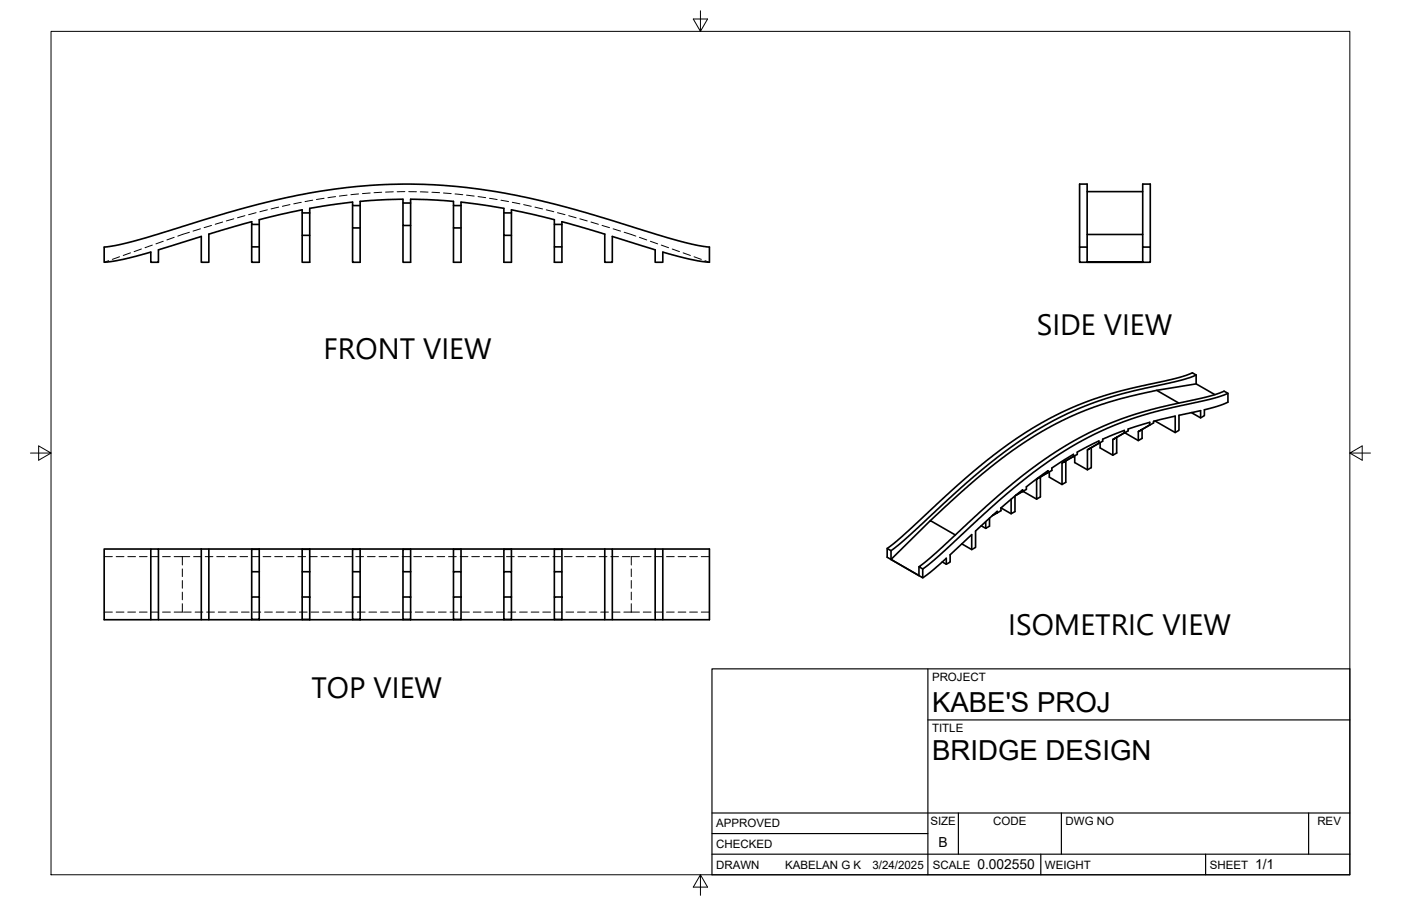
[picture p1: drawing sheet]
<svg xmlns="http://www.w3.org/2000/svg" width="432mm" height="279mm" viewBox="0 0 432 279" stroke-linecap="round" stroke-linejoin="round" font-family="sans-serif">
<!-- layer: Hidden -->
<g fill="none" stroke="#000" stroke-width=".31">
<path d="M110.5 59.8l-2.4 .2M114.1 59.5l-2.4 .2M117.6 59.3l-2.3 .1M121.2 59.2h-2.4M124.8 59.1h-2.4M126 59.1h2.4M129.5 59.2h2.4M133.1 59.3l2.4 .1M136.7 59.5l2.4 .2M140.3 59.8l2.3 .2M36.9 79.2l-2.3 .8M40.2 78l-2.2 .8"/>
<path d="M43.6 76.8l-2.3 .8M46.9 75.6l-2.2 .8M50.3 74.4l-2.2 .8M53.7 73.2l-2.3 .8M58.4 71.6l-3.6 1.2M61.8 70.6l-2.3 .7M65.2 69.5l-2.3 .7M68.6 68.5l-2.3 .7M72.1 67.5l-2.3 .6M75.5 66.5l-2.3 .7M78.9 65.6l-2.3 .6M82.4 64.7l-2.3 .6"/>
<path d="M85.9 63.9l-2.4 .5M89.4 63.1l-2.4 .5M92.9 62.4l-2.4 .5M96.4 61.7l-2.4 .5M99.9 61.2l-2.4 .3M103.4 60.6l-2.3 .4M107 60.2l-2.4 .3M143.8 60.2l2.4 .3M147.3 60.6l2.4 .4M150.9 61.2l2.3 .3M154.4 61.7l2.3 .5M157.9 62.4l2.3 .5"/>
<path d="M161.4 63.1l2.3 .5M164.9 63.9l2.3 .5M168.4 64.7l2.3 .6M171.8 65.6l2.3 .6M175.3 66.5l2.3 .7M178.7 67.5l2.3 .6M182.1 68.5l2.3 .7M185.6 69.5l2.3 .7M189 70.6l2.3 .7M192.4 71.6l3.6 1.2M197.1 73.2l2.2 .8M200.4 74.4l2.3 .8"/>
<path d="M203.8 75.6l2.3 .8M207.2 76.8l2.2 .8M210.5 78l2.3 .8M213.9 79.2l2.3 .8M33.5 80.4l-1.4 .5M217.3 80.4l1.4 .5M32.1 171.7h2.5M35.8 171.7h2.4M39.4 171.7h2.4M43 171.7h2.3M46.5 171.7h2.4M50.1 171.7h2.4"/>
<path d="M53.7 171.7h2.5M56.2 171.7h2.3M56.2 171.7v2.5M56.2 175.5v2.3M56.2 179v2.4M59.7 171.7h2.3M63.2 171.7h2.4M66.8 171.7h2.4M70.4 171.7h2.4M74 171.7h2.3M77.5 171.7h2.4M81.1 171.7h2.4"/>
<path d="M84.7 171.7h2.4M88.2 171.7h2.4M91.8 171.7h2.4M95.4 171.7h2.4M99 171.7h2.3M102.5 171.7h2.4M106.1 171.7h2.4M109.7 171.7h2.4M113.2 171.7h2.4M116.8 171.7h2.4M120.4 171.7h2.4M124 171.7h2.3"/>
<path d="M127.5 171.7h2.4M131.1 171.7h2.4M134.7 171.7h2.4M138.2 171.7h2.4M141.8 171.7h2.4M145.4 171.7h2.4M149 171.7h2.3M152.5 171.7h2.4M156.1 171.7h2.4M159.7 171.7h2.4M163.3 171.7h2.3M166.8 171.7h2.4"/>
<path d="M170.4 171.7h2.4M174 171.7h2.3M177.5 171.7h2.4M181.1 171.7h2.4M184.7 171.7h2.4M188.3 171.7h2.3M191.8 171.7h2.4M194.6 175.5v2.3M194.6 179v2.4M197.1 171.7h-2.5v2.5M198.3 171.7h2.4M201.8 171.7h2.4"/>
<path d="M205.4 171.7h2.4M209 171.7h2.4M212.6 171.7h2.3M216.1 171.7h2.6M32.1 188.8h2.5M35.8 188.8h2.4M39.4 188.8h2.4M43 188.8h2.3M46.5 188.8h2.4M50.1 188.8h2.4M56.2 182.6v2.4M56.2 186.2v2.6h-2.5"/>
<path d="M56.6 188.8h2.3M60.1 188.8h2.4M63.7 188.8h2.4M67.3 188.8h2.4M70.8 188.8h2.4M74.4 188.8h2.4M78 188.8h2.4M81.6 188.8h2.3M85.1 188.8h2.4M88.7 188.8h2.4M92.3 188.8h2.4M95.8 188.8h2.4"/>
<path d="M99.4 188.8h2.4M103 188.8h2.4M106.6 188.8h2.3M110.1 188.8h2.4M113.7 188.8h2.4M117.3 188.8h2.4M120.8 188.8h2.4M124.4 188.8h2.4M128 188.8h2.4M131.6 188.8h2.3M135.1 188.8h2.4M138.7 188.8h2.4"/>
<path d="M142.3 188.8h2.4M145.9 188.8h2.3M149.4 188.8h2.4M153 188.8h2.4M156.6 188.8h2.3M160.1 188.8h2.4M163.7 188.8h2.4M167.3 188.8h2.4M170.9 188.8h2.3M174.4 188.8h2.4M178 188.8h2.4M181.6 188.8h2.4"/>
<path d="M185.1 188.8h2.4M188.7 188.8h2.4M192.3 188.8h2.3M194.6 188.8h2.5M194.6 182.6v2.4M194.6 186.2v2.6M198.3 188.8h2.4M201.8 188.8h2.4M205.4 188.8h2.4M209 188.8h2.4M212.6 188.8h2.3M216.1 188.8h2.6"/>
</g>
<!-- layer: Visible -->
<g fill="none" stroke="#000" stroke-width=".51">
<path d="M335.1 59.1h17.1M77.6 69.2v6.9h2.3M79.9 69.2h-2.3v-.8l-13.2 3.8v8.7h-2.4v-8l-13.2 4.1v3.9h-2.3v-3.2l-8.5 2.3-5.9 .9v-4.7l4.4-.7 5.6-1.4 27.7-8.4 10.3-2.8 12.1-2.8 10.8-1.8 11.1-1.1 10.3-.4 12.3 .4 11.1 1.1 10.8 1.8 12 2.8 10.3 2.8 27.8 8.4 5.5 1.4 4.5 .7v4.7l-6-.9-8.4-2.3v3.2h-2.4v-3.9l-13.2-4.1v8h-2.3v-8.7l-13.2-3.8v12.5h-2.3v-4.8M93.1 65.7v6.9h2.4M95.5 65.7h-2.4v-1l-13.2 3.1v13.1h-2.3v-4.8M108.7 63.4v6.9h2.3M111 63.4h-2.3v-1.1l-13.2 2v16.6h-2.4v-8.3M124.2 62.6v6.9h2.4M126.6 62.6h-2.4v-1.2l-13.2 .7v18.8h-2.3v-10.6M139.8 63.4v6.9h2.3M142.1 63.4h-2.3v-1.3l-13.2-.7v19.5h-2.4v-11.4M155.3 65.7v6.9h2.3"/>
<path d="M157.6 65.7h-2.3v-1.4l-13.2-2v18.6h-2.3v-10.6M170.9 69.2v6.9h2.3M173.2 69.2h-2.3v-1.4l-13.3-3.1v16.2h-2.3v-8.3M332.7 76.2h2.4v4.7h17.1v-4.7h2.3v4.7h-21.8zM332.7 76.2v-19.4h2.4v19.4M335.1 72.3h17.1M352.2 76.2v-19.4h2.3v19.4M368.7 115.7l-1.2-.7-5.3 1.7-17.6 4.1-8.4 2.6-6.5 2.6-6.7 3.3-5.1 3-6.7 4.4-11.3 8.8-7 6.2-14.9 13.8-4.6 3.6v2.8l11 6.3v-2.7M368.7 115.7l-4.6 1.5-17.4 4-7.9 2.4-9.9 4-9.3 5-6.2 4.1-6.1 4.4-11.1 9.3-16.3 15.1-5.3 4.3v2.7M368.7 115.7v2.7M335.2 138.7v6.2M338.6 136.7l-2.3 1.3v6.2l-1.1 .7-4-2.3v-2"/>
<path d="M338.6 136.7l-3.4 2 1.1-.7M338.7 136.7v-.7l-6.7 3.4v.7l-1.2 .7M343 135.6v4.8M346.5 133.5l-2.3 1.4v4.8l-1.2 .7-3.9-2.3v-1.6M346.5 133.5l-3.5 2.1 1.2-.7M346.5 133.5v-.8l-2.5 1-4.1 1.7v.7l-1.3 .6M350.8 133.1v2.8M352 132.4l-1.2 .7 4.7-2.7v-.5l6.7-1.6v5.1M354.3 131.1l-2.3 1.3v2.8l-1.2 .7-3.9-2.3v-.3M354.4 131.1v-.9l-6.7 2.1v.6l-1.2 .6M356.5 120.4l12.2-2 5.7 3.3M363.3 124.3l-6.8-3.9-8.5 1.9-6.5 1.8-5.4 1.8-6.7 2.8-9.4 5-10 6.7-11.5 9.4-11.8 10.7"/>
<path d="M367.2 127.3l2.8 1.6 1.2-.7v-1.8l4.4-1.2 2.9-1.2v-2.7l-1.2-.7-4.8 1.7-14.7 3.2-8.9 2.6-8.9 3.3-4.6 2.2-5.7 3.1-9.7 6.4-10.7 8.4-7.5 6.6-13.3 12.4-5.3 4.3 1.2 .7M370 128.9v-2.3l-6.6 1.5v4.6l-1.2 .7-6.2-3.6M378.5 121.3l-5.1 1.7-14.4 3.2-9.9 2.9-7.9 3-9.8 5-7.7 4.8-9.5 7.1-10.8 9.4-14 13-5 4.1M305 159.8v2.5l-1.2 .6v-2M307.3 158.2l-1.4 .8M307.3 158.2v-.5l-6.6 6.1v5l-1.2 .7-3.1-1.8M308.5 156.7v.8l-1.2 .7M308.5 156.6l3.1 1.8M312.8 153v4.8l-1.2 .6v-4.5M315.1 151.6l-2.1 1.2M315.2 151.6v-.6l-6.7 5.7M315.6 151.4v.3l3.9 2.2"/>
<path d="M323 145.7l-2.3 1.4v6.1l-1.2 .7v-6.1M323 145.8v-.6l-6.7 4.9v.8l-1.2 .7M323.4 145.5v1.7l3.9 2.2M330.8 140.8l-2.3 1.3v6.6l-1.2 .7v-6.6M330.8 140.8l-3.5 2 1.2-.7M330.8 140.8v-.7l-6.6 4.2v.8l-4.7 2.7 1.2-.7M46.5 169.3h-14.4v21.8h45.5M48.8 169.3h13.2M62 169.3h2.4v21.8M62 169.3v21.8M64.4 169.3h13.2M77.6 176.3v7.8"/>
<path d="M79.9 169.3v7M79.9 169.4h-2.3v6.9h2.3M79.9 169.3l-2.3 .1M79.9 169.3h13.2M79.9 176.3v7.8M93.1 176.3v7.8M95.5 169.3v7M95.5 169.4h-2.4v6.9h2.4M95.5 169.3l-2.4 .1M95.5 169.3h13.2M95.5 176.3v7.8M108.7 176.3v7.8"/>
<path d="M111 169.3v7M111 169.4h-2.3v6.9h2.3M111 169.3l-2.3 .1M111 169.3h13.2M111 176.3v7.8M124.2 176.3v7.8M126.6 169.3v7M126.6 169.4h-2.4v6.9h2.4M126.6 169.3l-2.4 .1M126.6 169.3h13.2M126.6 176.3v7.8M142.1 169.3v7"/>
<path d="M142.1 169.4h-2.3v6.9M142.1 169.3l-2.3 .1M142.1 169.3h13.2M157.6 169.3v7M157.6 169.4h-2.3v6.9M157.6 169.3l-2.3 .1M157.6 169.3h13.3M173.2 169.3v7M173.2 169.4h-2.3v6.9M173.2 169.3l-2.3 .1M173.2 169.3h13.2M186.4 169.3h2.3v21.8"/>
<path d="M186.4 169.3v21.8M188.7 169.3h13.2M201.9 169.3h2.4v21.8M201.9 169.3v21.8M204.3 169.3h14.4v21.8h-92.1M273.4 169.1l1.2 .7M291.7 174v-1.8l-4.7 4.1-2.6 1.9M294.4 165l-7.7-4.5-12.1 12 8.6 5v-2.7M299.5 169.5v-4.6l-6.7 6.2v2.2l-1.1 .7-1.3-.7M302.4 162.1l1.4 .8M46.5 191.1v-21.8h2.3v21.8M77.6 184.1h2.3v6.9h-2.3z"/>
<path d="M77.6 191l2.3 .1M79.9 191.1h13.2M79.9 191v.1M93.1 184.1h2.4v6.9h-2.4zM93.1 191l2.4 .1M95.5 191.1h13.2M95.5 191v.1M108.7 184.1h2.3v6.9h-2.3zM108.7 191l2.3 .1M111 191.1h13.2M111 191v.1M124.2 184.1h2.4v6.9h-2.4z"/>
<path d="M124.2 191l2.4 .1M126.6 191v.1M139.8 184.1h2.3v6.9h-2.3zM139.8 184.1v-7.8h2.3v7.8M139.8 191v.1M142.1 191v.1M155.3 184.1h2.3v6.9h-2.3zM155.3 184.1v-7.8h2.3v7.8M155.3 191v.1M157.6 191v.1M170.9 184.1h2.3v6.9h-2.3zM170.9 184.1v-7.8h2.3v7.8"/>
<path d="M170.9 191v.1M173.2 191v.1"/>
</g>
<!-- layer: Border -->
<path d="M15.7 9.7h400.3v260.1h-400.3zM215.9 3.3v6.4l-2.2-3.8h4.4l-2.2 3.8M9.4 139.7h6.3l-3.8-2.2v4.4l3.8-2.2M416 139.7l3.8 2.2v-4.4l-3.8 2.2h6.4M215.9 269.8l2.2 3.8h-4.4l2.2-3.8v6.3" fill="none" stroke="#000" stroke-width=".31"/>
<!-- layer: Titleblock -->
<path d="M219.4 206.3h196.6v63.5h-196.6zM286 206.3v63.5M286 222h130M219.4 257.1h66.6M219.4 250.7h196.6M295.4 250.7v12.7M327.1 250.7v12.7M403.3 250.7v12.7M219.4 263.4h196.6M320.8 263.4v6.4M371.6 263.4v6.4" fill="none" stroke="#000" stroke-width=".36"/>
<g font-size="9.1">
<text x="319.6" y="103.2">SIDE VIEW</text>
<text x="99.7" y="110.7">FRONT VIEW</text>
<text x="310.8" y="195.8">ISOMETRIC VIEW</text>
<text x="96" y="215.2">TOP VIEW</text>
</g>
<g font-size="8.5">
<text x="287.3" y="219.5">KABE'S PROJ</text>
<text x="287.3" y="234.5">BRIDGE DESIGN</text>
</g>
<g font-size="4.3">
<text x="289.3" y="261.2">B</text>
<text x="301.2" y="268.1">0.002550</text>
<text x="386.8" y="268.1">1/1</text>
</g>
<g font-size="3.5">
<text x="287.3" y="210.1">PROJECT</text>
<text x="287.3" y="225.8">TITLE</text>
<text x="220.7" y="255.2">APPROVED</text>
<text x="286.7" y="254.5">SIZE</text>
<text x="306.1" y="254.5">CODE</text>
<text x="328.4" y="254.5">DWG NO</text>
<text x="406" y="254.5">REV</text>
<text x="220.7" y="261.5">CHECKED</text>
<text x="220.7" y="267.9">DRAWN</text>
<text x="242" y="267.9">KABELAN G K</text>
<text x="268.9" y="267.9">3/24/2025</text>
<text x="287.5" y="267.9">SCALE</text>
<text x="322.1" y="267.9">WEIGHT</text>
<text x="372.9" y="267.9">SHEET</text>
</g>
</svg>
